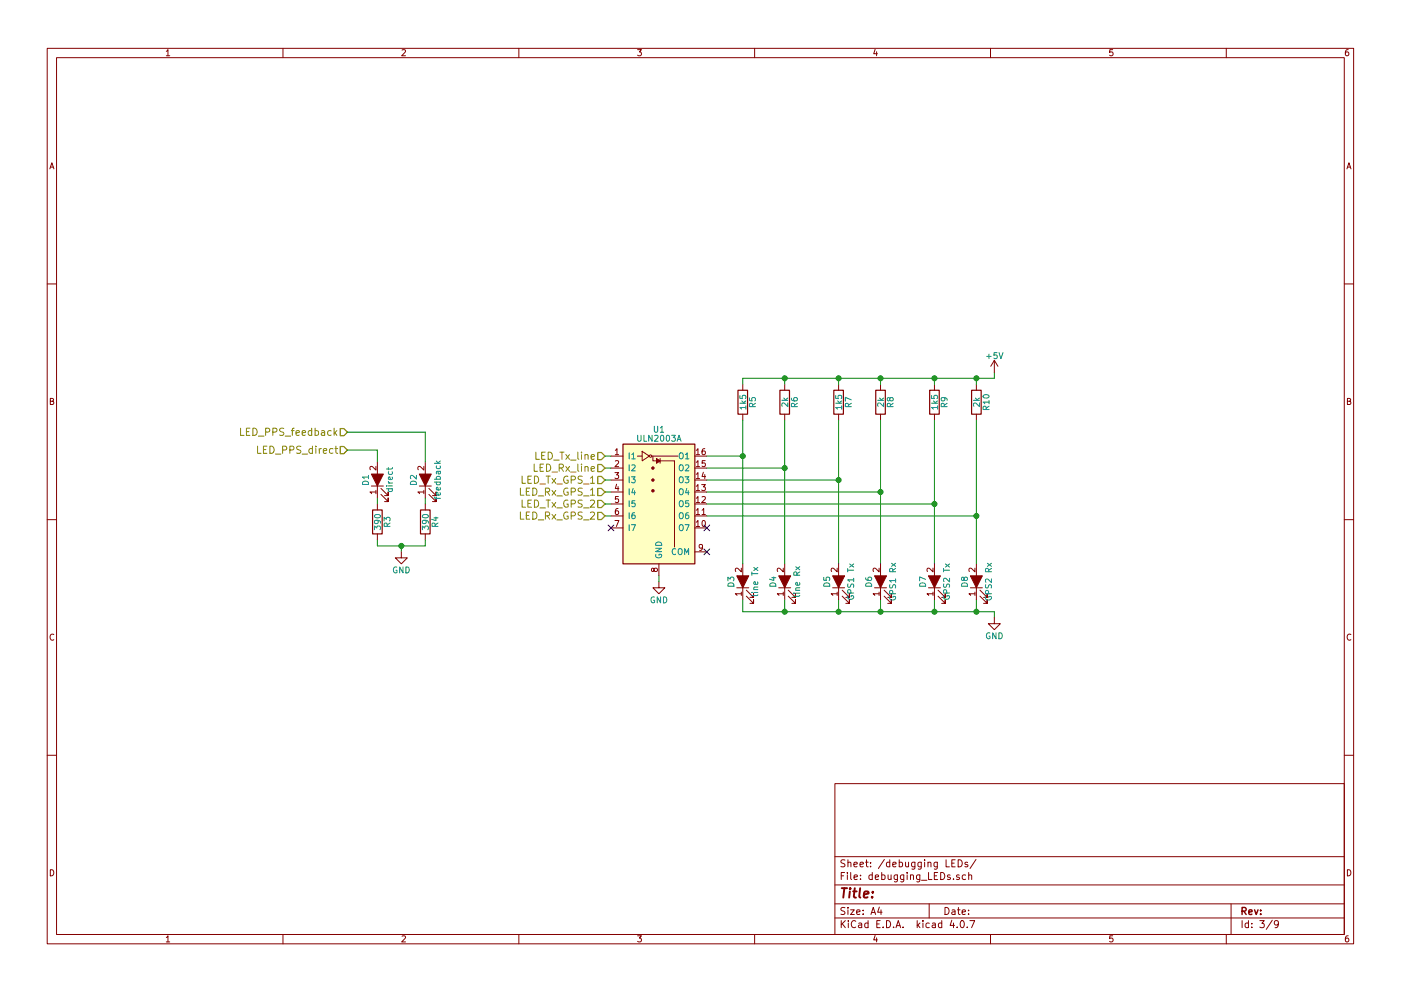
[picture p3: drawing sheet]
EESchema Schematic File Version 2
LIBS:power
LIBS:device
LIBS:switches
LIBS:relays
LIBS:motors
LIBS:transistors
LIBS:conn
LIBS:linear
LIBS:regul
LIBS:74xx
LIBS:cmos4000
LIBS:adc-dac
LIBS:memory
LIBS:xilinx
LIBS:microcontrollers
LIBS:dsp
LIBS:microchip
LIBS:analog_switches
LIBS:motorola
LIBS:texas
LIBS:intel
LIBS:audio
LIBS:interface
LIBS:digital-audio
LIBS:philips
LIBS:display
LIBS:cypress
LIBS:siliconi
LIBS:opto
LIBS:atmel
LIBS:contrib
LIBS:valves
LIBS:auxiliary
LIBS:interfacer-cache
EELAYER 25 0
EELAYER END
$Descr A4 11693 8268
encoding utf-8
Sheet 3 9
Title ""
Date ""
Rev ""
Comp ""
Comment1 ""
Comment2 ""
Comment3 ""
Comment4 ""
$EndDescr
$Comp
L LED_ALT D3
U 1 1
P 6200 4850
F 0 "D3" H 6200 4950 50  0000 C CNN
F 1 "line Tx" H 6200 4750 50  0000 C CNN
F 2 "auxiliary:0805_2012" H 6200 4850 50  0001 C CNN
F 3 "http://lomex.hu/pdf/(fyl)_fyls-0805pgc.pdf" H 6200 4850 50  0001 C CNN
F 4 "FYLS-0805PGC" H 6200 4850 60  0001 C CNN "Part#"
F 5 "95-02-77" H 6200 4850 60  0001 C CNN "Lomex"
F 6 "2012" H 6200 4850 60  0001 C CNN "Package"
F 7 "green" H 6200 4850 60  0001 C CNN "Color"
	1    6200 4850
	0    -1   -1   0   
$EndComp
$Comp
L LED_ALT D4
U 1 1
P 6550 4850
F 0 "D4" H 6550 4950 50  0000 C CNN
F 1 "line Rx" H 6550 4750 50  0000 C CNN
F 2 "auxiliary:0805_2012" H 6550 4850 50  0001 C CNN
F 3 "http://lomex.hu/pdf/kp212syc.pdf" H 6550 4850 50  0001 C CNN
F 4 "KP-2012SYC" H 6550 4850 60  0001 C CNN "Part#"
F 5 "95-00-58" H 6550 4850 60  0001 C CNN "Lomex"
F 6 "2012" H 6550 4850 60  0001 C CNN "Package"
F 7 "yellow" H 6550 4850 60  0001 C CNN "Color"
	1    6550 4850
	0    -1   -1   0   
$EndComp
Text HLabel 5050 3800 0    60   Input ~ 0
LED_Tx_line
Text HLabel 5050 4000 0    60   Input ~ 0
LED_Tx_GPS_1
Text HLabel 5050 4200 0    60   Input ~ 0
LED_Tx_GPS_2
$Comp
L ULN2003A U1
U 1 1
P 5500 4100
F 0 "U1" H 5500 4625 50  0000 C CNN
F 1 "ULN2003A" H 5500 4550 50  0000 C CNN
F 2 "auxiliary:SOIC-16" H 5550 3450 50  0001 L CNN
F 3 "http://www.ti.com/lit/ds/symlink/uln2003a.pdf" H 5600 4000 50  0001 C CNN
F 4 "89-01-69" H 5500 4100 60  0001 C CNN "Lomex"
F 5 "SOIC-16" H 5500 4100 60  0001 C CNN "Package"
	1    5500 4100
	1    0    0    -1  
$EndComp
$Comp
L GND #PWR022
U 1 1
P 5500 4850
F 0 "#PWR022" H 5500 4600 50  0001 C CNN
F 1 "GND" H 5500 4700 50  0000 C CNN
F 2 "" H 5500 4850 50  0001 C CNN
F 3 "" H 5500 4850 50  0001 C CNN
	1    5500 4850
	1    0    0    -1  
$EndComp
Wire Wire Line
	5500 4800 5500 4850
NoConn ~ 5900 4600
Wire Wire Line
	5100 3800 5050 3800
Wire Wire Line
	5100 3900 5050 3900
Wire Wire Line
	5100 4000 5050 4000
Wire Wire Line
	5100 4100 5050 4100
Wire Wire Line
	5100 4200 5050 4200
Wire Wire Line
	5100 4300 5050 4300
NoConn ~ 5900 4400
Text HLabel 5050 3900 0    60   Input ~ 0
LED_Rx_line
Text HLabel 5050 4100 0    60   Input ~ 0
LED_Rx_GPS_1
Text HLabel 5050 4300 0    60   Input ~ 0
LED_Rx_GPS_2
$Comp
L R R5
U 1 1
P 6200 3350
F 0 "R5" V 6280 3350 50  0000 C CNN
F 1 "1k5" V 6200 3350 50  0000 C CNN
F 2 "auxiliary:0805_2012" V 6130 3350 50  0001 C CNN
F 3 "" H 6200 3350 50  0001 C CNN
	1    6200 3350
	1    0    0    -1  
$EndComp
$Comp
L R R6
U 1 1
P 6550 3350
F 0 "R6" V 6630 3350 50  0000 C CNN
F 1 "2k" V 6550 3350 50  0000 C CNN
F 2 "auxiliary:0805_2012" V 6480 3350 50  0001 C CNN
F 3 "" H 6550 3350 50  0001 C CNN
	1    6550 3350
	1    0    0    -1  
$EndComp
Wire Wire Line
	6200 4700 6200 3500
Wire Wire Line
	6550 3500 6550 4700
$Comp
L LED_ALT D2
U 1 1
P 3550 4000
F 0 "D2" H 3550 4100 50  0000 C CNN
F 1 "feedback" H 3550 3900 50  0000 C CNN
F 2 "auxiliary:0805_2012" H 3550 4000 50  0001 C CNN
F 3 "http://lomex.hu/pdf/(fyl)_fyls-0805ubc.pdf" H 3550 4000 50  0001 C CNN
F 4 "2012" H 3550 4000 60  0001 C CNN "Package"
F 5 "FYLS-0805UBC" H 3550 4000 60  0001 C CNN "Part#"
F 6 "95-01-58" H 3550 4000 60  0001 C CNN "Lomex"
F 7 "blue" H 3550 4000 60  0001 C CNN "Color"
	1    3550 4000
	0    -1   -1   0   
$EndComp
$Comp
L R R3
U 1 1
P 3150 4350
F 0 "R3" V 3230 4350 50  0000 C CNN
F 1 "390" V 3150 4350 50  0000 C CNN
F 2 "auxiliary:0805_2012" V 3080 4350 50  0001 C CNN
F 3 "" H 3150 4350 50  0001 C CNN
F 4 "2012" V 3150 4350 60  0001 C CNN "Package"
	1    3150 4350
	1    0    0    -1  
$EndComp
$Comp
L R R4
U 1 1
P 3550 4350
F 0 "R4" V 3630 4350 50  0000 C CNN
F 1 "390" V 3550 4350 50  0000 C CNN
F 2 "auxiliary:0805_2012" V 3480 4350 50  0001 C CNN
F 3 "" H 3550 4350 50  0001 C CNN
F 4 "2012" V 3550 4350 60  0001 C CNN "Package"
	1    3550 4350
	1    0    0    -1  
$EndComp
$Comp
L LED_ALT D1
U 1 1
P 3150 4000
F 0 "D1" H 3150 4100 50  0000 C CNN
F 1 "direct" H 3150 3900 50  0000 C CNN
F 2 "auxiliary:0805_2012" H 3150 4000 50  0001 C CNN
F 3 "http://lomex.hu/pdf/(fyl)_fyls-0805ubc.pdf" H 3150 4000 50  0001 C CNN
F 4 "2012" H 3150 4000 60  0001 C CNN "Package"
F 5 "FYLS-0805UBC" H 3150 4000 60  0001 C CNN "Part#"
F 6 "95-01-58" H 3150 4000 60  0001 C CNN "Lomex"
F 7 "blue" H 3150 4000 60  0001 C CNN "Color"
	1    3150 4000
	0    -1   -1   0   
$EndComp
Wire Wire Line
	3150 4150 3150 4200
Wire Wire Line
	3550 4150 3550 4200
Wire Wire Line
	3150 4500 3150 4550
Wire Wire Line
	3150 4550 3550 4550
Wire Wire Line
	3550 4550 3550 4500
Wire Wire Line
	3150 3750 3150 3850
Wire Wire Line
	3550 3600 3550 3850
Wire Wire Line
	3350 4550 3350 4600
Connection ~ 3350 4550
$Comp
L GND #PWR023
U 1 1
P 3350 4600
F 0 "#PWR023" H 3350 4350 50  0001 C CNN
F 1 "GND" H 3350 4450 50  0000 C CNN
F 2 "" H 3350 4600 50  0001 C CNN
F 3 "" H 3350 4600 50  0001 C CNN
	1    3350 4600
	1    0    0    -1  
$EndComp
Text HLabel 2900 3600 0    60   Input ~ 0
LED_PPS_feedback
Text HLabel 2900 3750 0    60   Input ~ 0
LED_PPS_direct
Wire Wire Line
	2900 3750 3150 3750
Wire Wire Line
	2900 3600 3550 3600
$Comp
L R R7
U 1 1
P 7000 3350
F 0 "R7" V 7080 3350 50  0000 C CNN
F 1 "1k5" V 7000 3350 50  0000 C CNN
F 2 "auxiliary:0805_2012" V 6930 3350 50  0001 C CNN
F 3 "" H 7000 3350 50  0001 C CNN
	1    7000 3350
	1    0    0    -1  
$EndComp
$Comp
L R R8
U 1 1
P 7350 3350
F 0 "R8" V 7430 3350 50  0000 C CNN
F 1 "2k" V 7350 3350 50  0000 C CNN
F 2 "auxiliary:0805_2012" V 7280 3350 50  0001 C CNN
F 3 "" H 7350 3350 50  0001 C CNN
	1    7350 3350
	1    0    0    -1  
$EndComp
Wire Wire Line
	7000 4700 7000 3500
Wire Wire Line
	7350 3500 7350 4700
$Comp
L R R9
U 1 1
P 7800 3350
F 0 "R9" V 7880 3350 50  0000 C CNN
F 1 "1k5" V 7800 3350 50  0000 C CNN
F 2 "auxiliary:0805_2012" V 7730 3350 50  0001 C CNN
F 3 "" H 7800 3350 50  0001 C CNN
	1    7800 3350
	1    0    0    -1  
$EndComp
$Comp
L R R10
U 1 1
P 8150 3350
F 0 "R10" V 8230 3350 50  0000 C CNN
F 1 "2k" V 8150 3350 50  0000 C CNN
F 2 "auxiliary:0805_2012" V 8080 3350 50  0001 C CNN
F 3 "" H 8150 3350 50  0001 C CNN
	1    8150 3350
	1    0    0    -1  
$EndComp
Wire Wire Line
	7800 4700 7800 3500
Wire Wire Line
	8150 3500 8150 4700
Wire Wire Line
	6200 3200 6200 3150
Wire Wire Line
	6200 3150 8300 3150
Wire Wire Line
	8150 3150 8150 3200
Wire Wire Line
	7800 3200 7800 3150
Connection ~ 7800 3150
Wire Wire Line
	7350 3200 7350 3150
Connection ~ 7350 3150
Wire Wire Line
	7000 3200 7000 3150
Connection ~ 7000 3150
Wire Wire Line
	6550 3200 6550 3150
Connection ~ 6550 3150
Wire Wire Line
	8300 3150 8300 3100
Connection ~ 8150 3150
Wire Wire Line
	6200 5000 6200 5100
Wire Wire Line
	6200 5100 8300 5100
Wire Wire Line
	8300 5100 8300 5150
Wire Wire Line
	8150 5000 8150 5100
Connection ~ 8150 5100
Wire Wire Line
	7800 5000 7800 5100
Connection ~ 7800 5100
Wire Wire Line
	7350 5000 7350 5100
Connection ~ 7350 5100
Wire Wire Line
	7000 5000 7000 5100
Connection ~ 7000 5100
Wire Wire Line
	6550 5000 6550 5100
Connection ~ 6550 5100
$Comp
L +5V #PWR024
U 1 1
P 8300 3100
F 0 "#PWR024" H 8300 2950 50  0001 C CNN
F 1 "+5V" H 8300 3240 50  0000 C CNN
F 2 "" H 8300 3100 50  0001 C CNN
F 3 "" H 8300 3100 50  0001 C CNN
	1    8300 3100
	1    0    0    -1  
$EndComp
$Comp
L GND #PWR025
U 1 1
P 8300 5150
F 0 "#PWR025" H 8300 4900 50  0001 C CNN
F 1 "GND" H 8300 5000 50  0000 C CNN
F 2 "" H 8300 5150 50  0001 C CNN
F 3 "" H 8300 5150 50  0001 C CNN
	1    8300 5150
	1    0    0    -1  
$EndComp
Wire Wire Line
	5900 3800 6200 3800
Connection ~ 6200 3800
Wire Wire Line
	5900 3900 6550 3900
Connection ~ 6550 3900
Wire Wire Line
	5900 4000 7000 4000
Connection ~ 7000 4000
Wire Wire Line
	5900 4100 7350 4100
Connection ~ 7350 4100
Wire Wire Line
	5900 4200 7800 4200
Connection ~ 7800 4200
Wire Wire Line
	5900 4300 8150 4300
Connection ~ 8150 4300
NoConn ~ 5100 4400
$Comp
L LED_ALT D5
U 1 1
P 7000 4850
F 0 "D5" H 7000 4950 50  0000 C CNN
F 1 "GPS1 Tx" H 7000 4750 50  0000 C CNN
F 2 "auxiliary:0805_2012" H 7000 4850 50  0001 C CNN
F 3 "http://lomex.hu/pdf/(fyl)_fyls-0805pgc.pdf" H 7000 4850 50  0001 C CNN
F 4 "FYLS-0805PGC" H 7000 4850 60  0001 C CNN "Part#"
F 5 "95-02-77" H 7000 4850 60  0001 C CNN "Lomex"
F 6 "2012" H 7000 4850 60  0001 C CNN "Package"
F 7 "green" H 7000 4850 60  0001 C CNN "Color"
	1    7000 4850
	0    -1   -1   0   
$EndComp
$Comp
L LED_ALT D6
U 1 1
P 7350 4850
F 0 "D6" H 7350 4950 50  0000 C CNN
F 1 "GPS1 Rx" H 7350 4750 50  0000 C CNN
F 2 "auxiliary:0805_2012" H 7350 4850 50  0001 C CNN
F 3 "http://lomex.hu/pdf/kp212syc.pdf" H 7350 4850 50  0001 C CNN
F 4 "KP-2012SYC" H 7350 4850 60  0001 C CNN "Part#"
F 5 "95-00-58" H 7350 4850 60  0001 C CNN "Lomex"
F 6 "2012" H 7350 4850 60  0001 C CNN "Package"
F 7 "yellow" H 7350 4850 60  0001 C CNN "Color"
	1    7350 4850
	0    -1   -1   0   
$EndComp
$Comp
L LED_ALT D7
U 1 1
P 7800 4850
F 0 "D7" H 7800 4950 50  0000 C CNN
F 1 "GPS2 Tx" H 7800 4750 50  0000 C CNN
F 2 "auxiliary:0805_2012" H 7800 4850 50  0001 C CNN
F 3 "http://lomex.hu/pdf/(fyl)_fyls-0805pgc.pdf" H 7800 4850 50  0001 C CNN
F 4 "FYLS-0805PGC" H 7800 4850 60  0001 C CNN "Part#"
F 5 "95-02-77" H 7800 4850 60  0001 C CNN "Lomex"
F 6 "2012" H 7800 4850 60  0001 C CNN "Package"
F 7 "green" H 7800 4850 60  0001 C CNN "Color"
	1    7800 4850
	0    -1   -1   0   
$EndComp
$Comp
L LED_ALT D8
U 1 1
P 8150 4850
F 0 "D8" H 8150 4950 50  0000 C CNN
F 1 "GPS2 Rx" H 8150 4750 50  0000 C CNN
F 2 "auxiliary:0805_2012" H 8150 4850 50  0001 C CNN
F 3 "http://lomex.hu/pdf/kp212syc.pdf" H 8150 4850 50  0001 C CNN
F 4 "KP-2012SYC" H 8150 4850 60  0001 C CNN "Part#"
F 5 "95-00-58" H 8150 4850 60  0001 C CNN "Lomex"
F 6 "2012" H 8150 4850 60  0001 C CNN "Package"
F 7 "yellow" H 8150 4850 60  0001 C CNN "Color"
	1    8150 4850
	0    -1   -1   0   
$EndComp
$EndSCHEMATC
